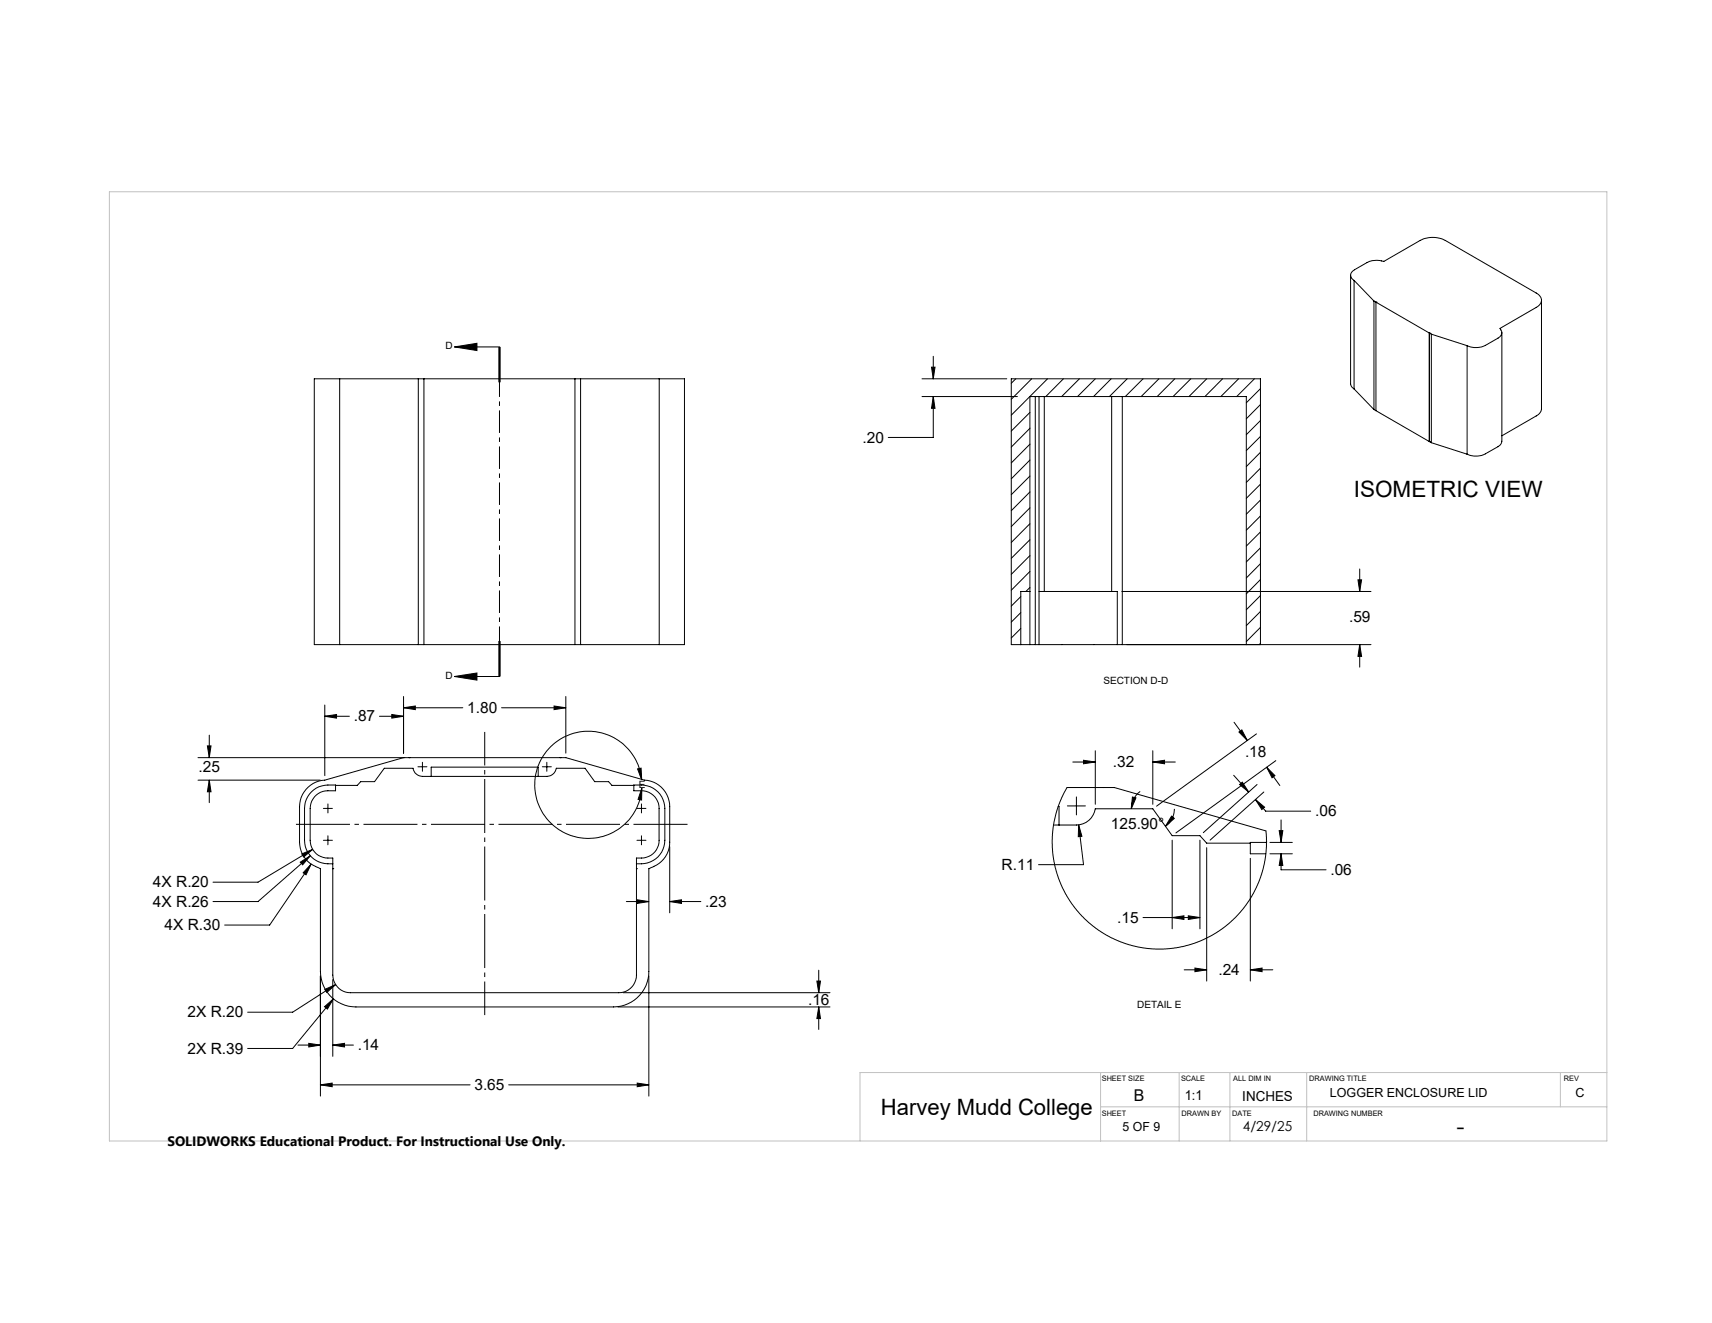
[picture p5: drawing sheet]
<svg xmlns="http://www.w3.org/2000/svg" width="279mm" height="216mm" viewBox="0 0 279 216" stroke-linecap="round" stroke-linejoin="round" font-family="sans-serif">
<g fill="none" stroke="#000" stroke-width=".16">
<path d="M74.2 56.6l3.6-.6v1.2zM74.2 56.6h7.3M81.4 56.6v5.8M81.5 56.6v5.8M81.6 56.6v5.8M152 59.9h.6l-.3 1.9zM152.3 58.1v3.7M220.4 44.9v17.8l.2 .4 .4 .4M221 45.8a.93 .93 0 0 1-.6-.9 .93 .93 0 0 1 .6-.9l2.1-1.2a3.8 3.8 0 0 1 2.7-.1l6-3.5a4.5 4.5 0 0 1 4.1 0l14.8 8.6a1.23 1.23 0 0 1 .9 1.2 1.23 1.23 0 0 1-.9 1.2l-5.9 3.4a1 1 0 0 1-.3 1.6l-2.1 1.2a3.5 3.5 0 0 1-3 0M221 45.8l3.2 3.3M221 45.8v17.7M224.2 49.1l.4 .2"/>
<path d="M224.2 49.1v17.7M224.6 49.3h.1M224.6 49.3l8.7 5M224.6 49.3v17.7M233.3 54.3h.1M233.3 54.3l.3 .2M233.3 54.3v17.8M233.6 54.5l5.8 1.9M233.6 54.5v17.7M239.4 56.4v17.7M245.1 54.3v17.7l-.3 .7-2.4 1.4a3.4 3.4 0 0 1-3 0M251.6 49v17.7a1.44 1.44 0 0 1-.9 1.2l-5.6 3.2"/>
<path d="M55.4 61.8h-4.1v43.4h4.1M55.4 61.8h52.2M55.4 61.8v43.4M68.3 61.8v43.4M69.2 61.8v43.4M93.8 61.8v43.4M94.8 61.8v43.4M107.6 61.8h4.1v43.4h-4.1M107.6 61.8v43.4M150.5 61.8h13.8M150.5 64.7h15.5M152.3 64.7l.3 1.9h-.6z"/>
<path d="M152.3 64.7v6.7h-7.3M165.8 61.8l-.8 .8M168.1 67.3l-3.1 3M168.1 69.9l-3.1 3.1M168.1 72.5l-3.1 3M168.1 75.1l-3.1 3M168.1 77.7l-3.1 3M168.4 61.8l-3.4 3.4M169 64.7v40.5M169.6 64.7v40.5M170.4 64.7v31.8M171 61.8l-6 6"/>
<path d="M173.5 61.8l-2.8 2.9M176.2 61.8l-2.9 2.9M178.8 61.8l-2.9 2.9M181.3 61.8l-2.8 2.9M181.4 64.7v31.8M183.2 64.7v40.5M184 61.8l-2.9 2.9M186.5 61.8l-2.9 2.9M189.1 61.8l-2.9 2.9M191.7 61.8l-2.8 2.9M194.3 61.8l-2.9 2.9M196.9 61.8l-2.9 2.9"/>
<path d="M199.5 61.8l-2.9 2.9M202.1 61.8l-2.9 2.9M204.7 61.8l-2.9 2.9M205.7 63.4l-2.3 2.3M205.7 66l-2.3 2.3M205.7 68.6l-2.3 2.3M205.7 71.2l-2.3 2.3M205.7 73.8l-2.3 2.3M205.7 76.4l-2.3 2.3M205.7 79l-2.3 2.3M221 63.5l3.2 3.3M224.2 66.8l.4 .2"/>
<path d="M224.6 67l8.7 5.1M233.3 72.1h.1M233.3 72.1l.3 .1M233.6 72.2l5.8 1.9M166.6 97.4l-1.6 1.5M166.6 100l-1.6 1.5M168.1 80.3l-3.1 3M168.1 82.9l-3.1 3M168.1 85.5l-3.1 3M168.1 88.1l-3.1 3M168.1 90.7l-3.1 3M168.1 93.3l-3.1 3"/>
<path d="M168.1 95.9l-.7 .6M168.1 96.5h-1.5v8.7M169.6 96.5h.8M170.4 96.5h11M181.4 96.5h.9v8.7M183.1 96.5h40.6M205.7 81.6l-2.3 2.3M205.7 84.2l-2.3 2.3M205.7 86.8l-2.3 2.3M205.7 89.4l-2.3 2.3M205.7 92l-2.3 2.3M205.7 94.6l-2.3 2.3"/>
<path d="M205.7 97.2l-2.3 2.3M205.7 99.8l-2.3 2.3M221.6 94.6h.6l-.3 1.9zM221.9 92.9v3.6M34.2 120v3.6M53 116.9l1.9-.3v.6zM53 115.1v11.5M53 116.9h4M55.4 105.2h52.2M61.9 116.9h4M63.9 116.6l2 .3-2 .3zM65.9 115.5l1.9-.3v.6z"/>
<path d="M65.9 113.7v9.2M65.9 115.5h9.6M74.2 110.4l3.6-.6v1.2zM81.4 104.6v5.8M81.5 104.6v5.8h-7.3M81.6 104.6v5.8zM81.9 115.5h10.4M90.4 115.2l1.9 .3-1.9 .3zM92.3 113.7v9.2M166.6 102.6l-1.6 1.5M166.6 105.2h-.1M168.1 105.2v-40.5h35.3v40.5h-2.9"/>
<path d="M169.6 105.2h12.7M169.6 105.2h-4.6v-43.4h40.7v43.4M201.4 117.9l2.2 2.9M202.2 119.5l.5-.4 .9 1.7zM205.1 119.8l-16.3 11.8M205.7 102.4l-2.3 2.3M205.7 105l-.2 .2M221.9 105.2l.3 1.9h-.6zM221.9 105.2v3.7M223.7 105.2h-41.4M32.3 123.6h60l12.9 3.7a4.3 4.3 0 0 1 4.1 4.3v5.8a4.8 4.8 0 0 1-3.4 4.4v16.7a5.8 5.8 0 0 1-5.8 5.8h-42a5.8 5.8 0 0 1-5.8-5.8v-16.7l-.1-.1a4.8 4.8 0 0 1-3.3-4.3v-5.8a4.4 4.4 0 0 1 4.1-4.3l12.9-3.7M32.3 127.3h20"/>
<path d="M33.8 121.7h.6l-.2 1.9zM34.2 127.3l.2 1.9h-.6zM34.2 127.3v3.7M49.3 139.4l1.7-.8-1.4 1.3zM50.6 139.7l-8.5 7.4h-7.3M51 138.6l-8.9 5.4h-7.3M52.8 137.1h1.4M52.8 131.9h1.4M53.5 131.2v1.5M53.5 136.4v1.5M54.8 128.2h3.5l.6-.6h2.2l1.6-2.2h4.7a1.6 1.6 0 0 0 1.5 1.3h20.3a1.6 1.6 0 0 0 1.6-1.3h4.7l1.6 2.2h2.2l.6 .6h3.5M66.8 123.6h.1"/>
<path d="M68.2 125.1h1.5M68.9 124.4v1.5M70.4 126.7v-1.5h17.4v1.5M88.5 125.1h1.5M89.2 124.4v1.5M91.4 123.6h.1M104 137.1h1.4M104 131.9h1.4M104.1 125.5l.5-.1 .1 1.9zM104.7 131.2v1.5M104.7 136.4v1.5M104.7 127.3a8.7 8.7 0 0 0-13.2-6.7 8.7 8.7 0 0 0-.3 14.8 8.7 8.7 0 0 0 13.5-6.1v-.7"/>
<path d="M104.7 128.6v2l-.6-.1zM109.3 138.2v10.8M171.9 134.6h3.8a3.1 3.1 0 0 0 3.1-2.6h9.3l3.2 4.4h4.5l1.1 1.2h7.2M172.7 131.6h.1v3M174.1 128.5h7.8l24.7 7.1 .1 2.6-.3 2.6-.8 2.8-1.3 2.7-1.9 2.5-1.3 1.4-1.4 1.2-1.8 1.2-1.6 .8-2.9 1-1.4 .3-2.1 .2-3.3-.2-3.1-.8-3-1.3-1.1-.7-1.7-1.4-1.2-1.1-1.2-1.4-1.1-1.7-.9-1.6-1.1-3-.5-3.4 .2-3.3 .8-3.4 .8-1.9zM174.2 131.5h2.9M175.1 124.4h3.7M175.7 130v3M176 134.6l.6 1.9h-.6zM176 134.6l.8 6.5h-7.3M176.8 124.1l2 .3-2 .2zM178.8 122.5v8.8"/>
<path d="M180 128.5h.1M184.8 130.1l.6 .1-.8 1.8zM186.1 129.1a3.5 3.5 0 0 0-1.5 2.9M188.1 124.4l2-.3v.5zM188.1 122.5v8.8M188.1 124.4h3.7M191.2 133.2l.4 .4-1.4 1.2zM191.3 137.1v14.5M191.7 132a3.5 3.5 0 0 1-1.5 2.8M195.8 137.1v14.5M196.9 138.3v21.8M201.3 126.5l2.5 2.8"/>
<path d="M202.3 128l.4-.4 1.1 1.7zM204.9 130.5l1.5 1.2-.5 .4zM204.9 130.5l1.7 1.9h7.3M205.2 128l-8.8 7.9M206.3 129.3l-8.8 7.8M206.7 137.5h-2.6v1.8h2.5M206.7 125.2l1.4 1.4-.5 .3zM206.7 125.2l2.2 3M207.3 137.5h3.6M207.3 139.3h3.6M208.2 124.1l-16.3 11.8M208.8 135.6h.6l-.3 1.9z"/>
<path d="M209.1 139.3l.3 1.9h-.6zM209.1 139.3v2.6h7.3M209.1 133.8v3.7M49 140.7l1.6-1-1.2 1.4zM50.8 141l-.9 1.8-.4-.4zM50.8 141l-6.8 10h-7.3M52.3 159.3v19.6M54.3 141a3.9 3.9 0 0 1-4.6-3.9v-5.2a3.8 3.8 0 0 1 3.8-3.8h1.3v.9a3.7 3.7 0 0 0-3.2 .7l-.3 .3a2.9 2.9 0 0 0-.7 1.9v5.2a3 3 0 0 0 3.7 2.9v19.1a2.91 2.91 0 0 0 2.9 2.9h43.8a2.87 2.87 0 0 0 2.9-2.9v-19.1a3 3 0 0 0 3.7-2.9v-5.2a2.84 2.84 0 0 0-2.9-2.9h-1.3v-.9a4.7 4.7 0 0 1 4 1.1 4 4 0 0 1 1.1 2.7v5.2a3.9 3.9 0 0 1-4.6 3.9M54.3 141.8h.1M54.3 159.9v12.5M102.2 147.1h3.7M103.9 141.8h.1"/>
<path d="M104 146.8l1.9 .3-1.9 .3zM105.9 159.3v19.6M109.3 147.1l1.9-.3v.6zM109.3 147.1h5.1M133.6 158.3v3.7M186.5 149.7h9.3M191.3 149.7l1.9-.2v.5zM193.3 158.3h3.6M193.9 149.5l1.9 .2-1.9 .3zM195 158l1.9 .3-1.9 .3zM204.1 158.3l1.9-.3v.6zM204.1 140.1v20"/>
<path d="M204.1 158.3h3.6M48.6 170.5h3.7M50.4 170.3l1.9 .2-1.9 .4zM52.3 177l1.9-.2v.5zM52.3 177h24.4M53 164.3l1.4-1.3-1 1.7zM53 161.5l1.8-.8-1.5 1.3zM54.3 170.5l1.9-.2v.6zM54.3 170.5h3.4M54.4 163l-6.6 8.1h-7.4M54.8 160.7l-7 4.5h-7.4M83 177h22.9"/>
<path d="M100.9 164.3h34.6M101.7 162h33.8M104 176.8l1.9 .2-1.9 .3zM133.3 160.1h.6l-.3 1.9zM133.6 164.3l.3 1.9h-.6zM133.6 164.3v3.7"/>
</g>
<path d="M81.5 56.6v53.8" fill="none" stroke="#000" stroke-width=".16" stroke-dasharray="3.7 .7 .7 .7" stroke-dashoffset="1.4" stroke-linecap="butt"/>
<path d="M79.1 119.4v46.3" fill="none" stroke="#000" stroke-width=".16" stroke-dasharray="8.8 .7 .7 .7" stroke-dashoffset="3.3" stroke-linecap="butt"/>
<path d="M48.2 134.5h64.2" fill="none" stroke="#000" stroke-width=".16" stroke-dasharray="8.8 .7 .7 .7" stroke-dashoffset="-.1" stroke-linecap="butt"/>
<path d="M17.9 31.3h244.3v154.9h-244.3zM179.6 175v11.2M192.4 175v11.2M200.7 175v11.2M213.3 175v11.2M254.7 175v5.6M262.2 175h-121.8v11.2M179.6 180.6h82.6" fill="none" stroke="#c0c0c0" stroke-width=".16"/>
<g fill="#000">
<path d="M74.2 56.6l3.6-.6v1.2zM74.2 110.4l3.6-.6v1.2z"/>
<path d="M221.6 94.6h.6l-.3 1.9zM221.9 105.2l.3 1.9h-.6zM152 59.9h.6l-.3 1.9zM152.3 64.7l.3 1.9h-.6zM133.3 160.1h.6l-.3 1.9zM133.6 164.3l.3 1.9h-.6zM53 164.3l.4 .4 1-1.7zM53 161.5l.3 .5 1.5-1.3zM52.3 177l1.9-.2v.5zM104 176.8l1.9 .2-1.9 .3zM109.3 147.1l1.9-.3v.6zM104 146.8l1.9 .3-1.9 .3zM50.8 141l-1.3 1.4 .4 .4zM49 140.7l.4 .4 1.2-1.4zM49.3 139.4l.3 .5 1.4-1.3zM53 116.9l1.9-.3v.6zM63.9 116.6l2 .3-2 .3zM33.8 121.7h.6l-.2 1.9zM34.2 127.3l.2 1.9h-.6zM65.9 115.5l1.9-.3v.6zM90.4 115.2l1.9 .3-1.9 .3zM50.4 170.3l1.9 .2-1.9 .4zM54.3 170.5l1.9-.2v.6zM176.8 124.1l2 .3-2 .2zM188.1 124.4l2-.3v.5zM202.2 119.5l.5-.4 .9 1.7zM206.7 125.2l1.4 1.4-.5 .3zM191.3 149.7l1.9-.2v.5zM193.9 149.5l1.9 .2-1.9 .3zM184.8 130.1l.6 .1-.8 1.8zM191.2 133.2l.4 .4-1.4 1.2zM176 134.6v1.9h.6zM202.3 128l.4-.4 1.1 1.7zM204.9 130.5l1.5 1.2-.5 .4zM195 158l1.9 .3-1.9 .3zM204.1 158.3l1.9-.3v.6zM208.8 135.6h.6l-.3 1.9zM209.1 139.3l.3 1.9h-.6z"/>
<path d="M104.1 125.5l.5-.1 .1 1.9zM104.7 128.6v2l-.6-.1z"/>
</g>
<text font-size="4.1" x="237.7" y="185.2">-</text>
<g font-size="3.7">
<text x="221" y="81.2">ISOMETRIC VIEW</text>
<text x="143.8" y="181.9">Harvey Mudd College</text>
</g>
<text font-size="2.7" x="185.1" y="179.7">B</text>
<g font-size="2.5">
<text x="140.8" y="72.2">.20</text>
<text x="220.2" y="101.6">.59</text>
<text x="57.7" y="117.7">.87</text>
<text x="76.2" y="116.3">1.80</text>
<text x="181.6" y="125.2">.32</text>
<text x="203.2" y="123.6">.18</text>
<text x="32.4" y="126">.25</text>
<text x="181.3" y="135.3">125.90°</text>
<text x="214.6" y="133.2">.06</text>
<text x="163.5" y="141.9">R.11</text>
<text x="217.1" y="142.8">.06</text>
<text x="25" y="148">4X R.26</text>
<text x="25" y="144.8">4X R.20</text>
<text x="115.1" y="148">.23</text>
<text x="26.9" y="151.8">4X R.30</text>
<text x="182.3" y="150.6">.15</text>
<text x="198.8" y="159.1">.24</text>
<text x="30.6" y="166">2X R.20</text>
<text x="131.9" y="164.1">.16</text>
<text x="30.6" y="171.9">2X R.39</text>
<text x="58.4" y="171.4">.14</text>
<text x="77.4" y="177.9">3.65</text>
</g>
<g font-size="2.2">
<text x="193.4" y="179.5">1:1</text>
<text x="202.7" y="179.7">INCHES</text>
<text x="202.8" y="184.5">4/29/25</text>
<text x="27.3" y="186.9">SOLIDWORKS Educational Product. For Instructional Use Only.</text>
</g>
<g font-size="2">
<text x="217.1" y="179">LOGGER ENCLOSURE LID</text>
<text x="257.1" y="179">C</text>
<text x="183.2" y="184.5">5 OF 9</text>
</g>
<g font-size="1.6">
<text x="72.7" y="57">D</text>
<text x="72.7" y="110.8">D</text>
<text x="180.1" y="111.6">SECTION D-D</text>
<text x="104.2" y="128.5">E</text>
<text x="185.6" y="164.5">DETAIL E</text>
</g>
<g font-size="1.2">
<text x="179.8" y="176.4">SHEET SIZE</text>
<text x="192.7" y="176.4">SCALE</text>
<text x="201.3" y="176.4">ALL DIM IN</text>
<text x="213.7" y="176.4">DRAWING TITLE</text>
<text x="255.2" y="176.4">REV</text>
<text x="179.8" y="182.1">SHEET</text>
<text x="192.8" y="182.1">DRAWN BY</text>
<text x="201.1" y="182.1">DATE</text>
<text x="214.4" y="182.1">DRAWING NUMBER</text>
</g>
</svg>
